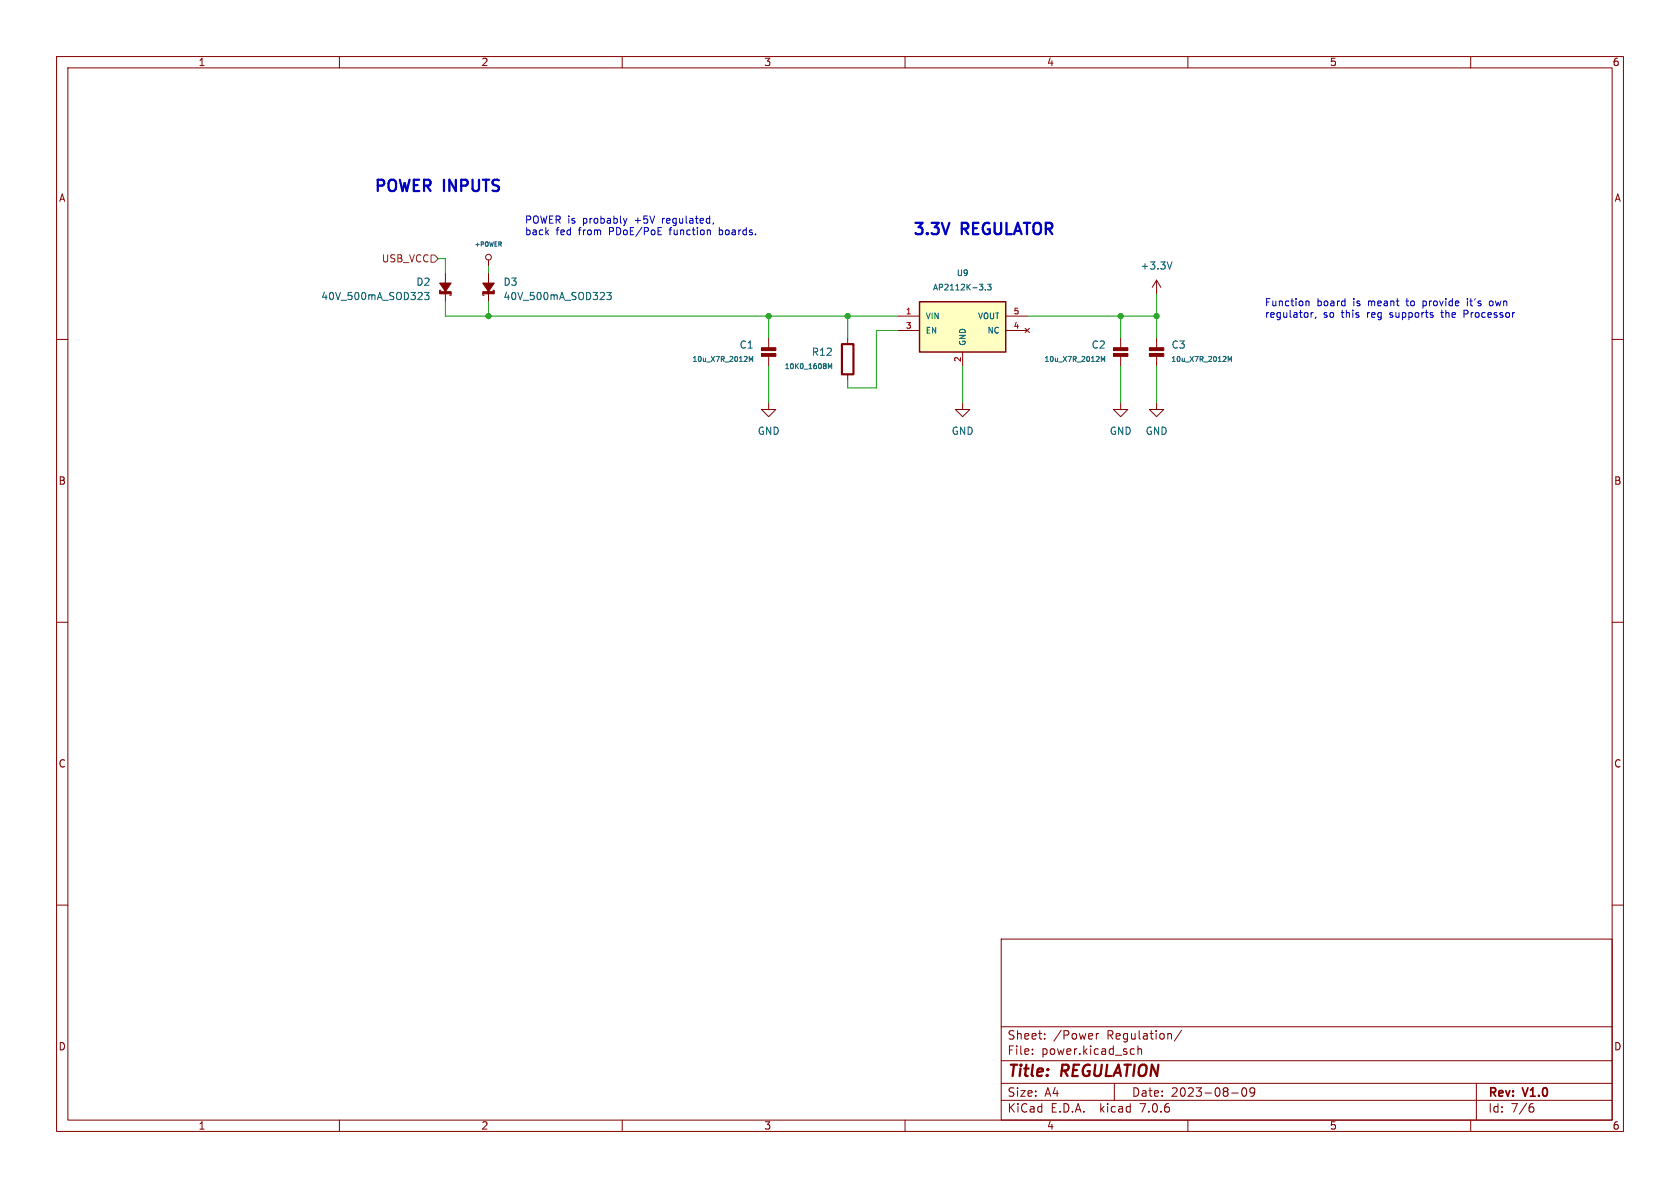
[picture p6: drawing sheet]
<svg xmlns="http://www.w3.org/2000/svg" width="297mm" height="210mm" viewBox="0 0 297 210" stroke-linecap="round" stroke-linejoin="round" font-family="sans-serif">
<g fill="none" stroke="#840000" stroke-width=".18">
<path d="M10 10h277v190h-277zM12 12h273v186h-273zM60 10v2M110 10v2M160 10v2M210 10v2M260 10v2M10 60h2M78 51.3h-.3v.3M78.7 48.3v1.7M78.7 51.6v1.7M79.8 51.9v.3h-.3"/>
<path d="M85.3 51.9v.3h.3M86.4 46v1M86.4 48.3v1.7M86.4 51.6v1.7M87.1 51.3h.3v.3M135.9 59.7v1.8M149.9 59.7v1.1M158.7 55.9h3.9M158.7 58.4h3.9M177.8 55.9h3.8M177.8 58.4h3.8M181.2 58l.8 .8"/>
<path d="M182 58l-.8 .8M198.1 59.7v1.8M204.5 49.5v2.6M204.5 59.7v1.8M204.5 49.5l-.8 1.3M204.5 49.5l.7 1.3M285 60h2M135.9 71.1v1.3h1.3l-1.3 1.3-1.3-1.3h1.3M135.9 63v1.8M149.9 66.2v1.1M170.2 71.1v1.3h1.2l-1.2 1.3-1.3-1.3h1.3M170.2 62.2v2.6"/>
<path d="M198.1 71.1v1.3h1.3l-1.3 1.3-1.3-1.3h1.3M198.1 63v1.8M204.5 71.1v1.3h1.2l-1.2 1.3-1.3-1.3h1.3M204.5 63v1.8M10 110h2M285 110h2M10 160h2M285 160h2M177 166h108v32h-108zM60 198v2M110 198v2M160 198v2"/>
<path d="M177 194.5h108M177 191.5h108M177 187.5h108M177 181.5h108M182.5 186.3v.1M182.5 185.5v.1M184.7 183.6v.1M184.7 182.8v.1M193.8 182.7v1M194.2 182.7l-.2 .1-.2 .2M197 191.5v3M200.1 185.4l.4 .1"/>
<path d="M200.5 186.3l-.4 .1M201.2 185.5l.2-.1 .3 .1 .1 .9M201.2 184.9v1.5M207 182.8l.1 .9M208.9 182.1l-1.3 2M210 198v2M217.7 193.2h1.2M219.7 192.4l.2-.1a.81 .81 0 0 1 .6 .6 .81 .81 0 0 1-.3 .8l-.2 .1a.81 .81 0 0 1-.3-1.4zM221.8 192.9l-.3 .3h-.3l-.2-.3 .1-.5 .4-.1 .2 .1a.99 .99 0 0 1-.3 1.4h-.3M260 198v2M261 191.5v6.5M270.6 195.7h.3l.3 .3-.1 .5-.5 .1"/>
<path d="M271 195.1l-.4 .1"/>
<circle cx="86.4" cy="45.5" r=".51"/>
</g>
<path d="M162.6 53.3h15.2v8.9h-15.2z" fill="#ffffc2" stroke="#ffffc2" stroke-width=".18"/>
<path d="M162.6 53.3h15.2v8.9h-15.2z" fill="none" stroke="#840000" stroke-width=".25"/>
<path d="M75.1 51.7h.7l-.4 .5 .4 .1v.5l-.2 .2-.5-.2M107.3 51.7h.8l-.5 .5 .4 .1v.5l-.2 .2-.5-.2M173.1 50.2h.7l-.4 .4M173.7 50.7l.1 .1-.1 .4M174.2 51.2v.1M174.6 50.2h.6l-.3 .4 .3 .1v.5l-.2 .1-.4-.1M207.2 46.3l-.4 1.3M132.5 63.9v-.9l.3 .6 .3-.6v.9M146.4 65.2v-.9l.3 .6 .3-.6v.9M194.7 63.9v-.9l.3 .6 .3-.6v.9M217.1 63.9v-.9l.3 .6 .3-.6v.9" fill="none" stroke="#006464" stroke-width=".18"/>
<g fill="#840000" stroke="#840000" stroke-width=".18">
<path d="M77.7 51.6h2.1v.3h-2.1z"/>
<path d="M77.7 50h2.1l-1.1 1.6z"/>
<path d="M85.3 51.6h2.1v.3h-2.1z"/>
<path d="M85.3 50h2.1l-1 1.6z"/>
<path d="M203.2 62.5h2.5v.5h-2.5z"/>
<path d="M203.2 61.5h2.5v.5h-2.5z"/>
<path d="M196.8 62.5h2.6v.5h-2.6z"/>
<path d="M196.8 61.5h2.6v.5h-2.6z"/>
<path d="M134.6 62.5h2.6v.5h-2.6z"/>
<path d="M134.6 61.5h2.6v.5h-2.6z"/>
</g>
<path d="M148.8 60.8h2.1v5.4h-2.1z" fill="none" stroke="#840000" stroke-width=".38"/>
<path d="M76.2 45.1h.6l.7 .6-.7 .7h-.6z" fill="none" stroke="#725600" stroke-width=".18"/>
<g fill="none" stroke="#0000c2" stroke-width=".18">
<path d="M110.8 38.6l-.3 .9M126.1 39.4l-.1 .2M116.3 41.5h.6M116.3 40.2h.6M125.5 40.7l.1 .8M127.2 40.2v1.3M127.2 41.4l.1 .1M127.3 40.6l-.1 .1M230.9 53.2v.9M230.9 53.3l.2-.1 .3 .1v.8M231.8 55.3v.8M232.1 55.3l-.3 .2"/>
<path d="M232.6 56l-.1 .3M251.6 53.2v1.3M251.6 54l.1 .1M251.7 53.2l-.1 .1M254.7 55.3h.5M254.9 54.8v1.2M258.8 55.5h.5M259.3 54.8h-.5v1.3M259.4 52.8v.1M259.4 53.2v.9M263.8 53.3l-.3-.1-.2 .3 .1 .4 .1 .2 .3-.1"/>
</g>
<g fill="none" stroke="#009600" stroke-width=".18">
<path d="M77.5 45.7h1.2v2.6M78.7 53.3v2.6h80M86.4 47v1.3M86.4 53.3v2.6M135.9 55.9v3.8M149.9 55.9v3.8M158.7 58.4h-3.8v10.2h-5v-1.3M181.6 55.9h22.9M198.1 55.9v3.8M204.5 52.1v7.6M135.9 64.8v6.3M170.2 64.8v6.3"/>
<path d="M198.1 64.8v6.3M204.5 64.8v6.3"/>
</g>
<g fill="#009600" stroke="#009600" stroke-width=".18">
<circle cx="135.9" cy="55.9" r=".46"/>
<circle cx="86.4" cy="55.9" r=".46"/>
<circle cx="204.5" cy="55.9" r=".46"/>
<circle cx="198.1" cy="55.9" r=".46"/>
<circle cx="149.9" cy="55.9" r=".46"/>
</g>
<g font-size="2.8" fill="#0000c2">
<text x="66" y="34">POWER</text>
<text x="78.6" y="34">INPUTS</text>
<text x="161.3" y="41.7">3.3V</text>
<text x="170.1" y="41.7">REGULATOR</text>
</g>
<g font-size="2.8" fill="#840000">
<text x="178" y="190.9">Title:</text>
<text x="187.7" y="190.9">REGULATION</text>
</g>
<g font-size="2.1" fill="#840000">
<text x="178" y="184">Sheet:</text>
<text x="186.2" y="184">/Power</text>
<text x="195.7" y="184">Regulation/</text>
<text x="178" y="186.7">File:</text>
<text x="184.1" y="186.7">power.kicad_sch</text>
<text x="178" y="196.9">KiCad</text>
<text x="178" y="194.1">Size:</text>
<text x="184.7" y="194.1">A4</text>
<text x="185.7" y="196.9">E.D.A.</text>
<text x="194.6" y="196.9">kicad</text>
<text x="200" y="194.1">Date:</text>
<text x="201.8" y="196.9">7.0.6</text>
<text x="207" y="194.1">2023-08-09</text>
<text x="263" y="194.3">Rev:</text>
<text x="263" y="196.9">Id:</text>
<text x="267.1" y="196.9">7/6</text>
<text x="269.4" y="194.3">V1.0</text>
</g>
<g font-size="1.8" fill="#840000">
<text x="35" y="11.9">1</text>
<text x="85" y="11.9">2</text>
<text x="135" y="11.9">3</text>
<text x="185" y="11.9">4</text>
<text x="235" y="11.9">5</text>
<text x="285" y="11.9">6</text>
<text x="10.3" y="35.9">A</text>
<text x="285.3" y="35.9">A</text>
<text x="10.3" y="85.9">B</text>
<text x="285.3" y="85.9">B</text>
<text x="10.3" y="135.9">C</text>
<text x="285.3" y="135.9">C</text>
<text x="10.3" y="185.9">D</text>
<text x="285.3" y="185.9">D</text>
<text x="35" y="199.9">1</text>
<text x="85" y="199.9">2</text>
<text x="135" y="199.9">3</text>
<text x="185" y="199.9">4</text>
<text x="235" y="199.9">5</text>
<text x="285" y="199.9">6</text>
</g>
<g font-size="1.8" fill="#0000c2">
<text x="92.7" y="39.6">POWER is</text>
<text x="92.7" y="41.7">back</text>
<text x="98.3" y="41.7">fed</text>
<text x="102.4" y="41.7">from</text>
<text x="103.2" y="39.6">probably</text>
<text x="108" y="41.7">PDoE/PoE</text>
<text x="112.5" y="39.6">+5V</text>
<text x="117.5" y="39.6">regulated,</text>
<text x="118.9" y="41.7">function</text>
<text x="127.8" y="41.7">boards.</text>
<text x="223.5" y="54.2">Function</text>
<text x="223.5" y="56.3">regulator,</text>
<text x="232.8" y="54.2">board</text>
<text x="233.9" y="56.3">so</text>
<text x="237.3" y="56.3">this</text>
<text x="239.3" y="54.2">is</text>
<text x="242" y="56.3">reg</text>
<text x="242.2" y="54.2">meant</text>
<text x="246.2" y="56.3">supports</text>
<text x="249.1" y="54.2">to</text>
<text x="252.2" y="54.2">provide</text>
<text x="255.5" y="56.3">the</text>
<text x="259.6" y="56.3">Processor</text>
<text x="260.2" y="54.2">it's</text>
<text x="264.4" y="54.2">own</text>
</g>
<text font-size="1.8" fill="#725600" x="67.4" y="46.6">USB_VCC</text>
<g font-size="1.8" fill="#006464">
<text x="201.5" y="47.9">+3.3V</text>
<text x="56.7" y="53.3">40V_500mA_SOD323</text>
<text x="73.5" y="50.7">D2</text>
<text x="88.9" y="50.7">D3</text>
<text x="88.9" y="53.3">40V_500mA_SOD323</text>
<text x="130.7" y="61.8">C1</text>
<text x="143.4" y="63.1">R12</text>
<text x="192.9" y="61.8">C2</text>
<text x="207" y="61.8">C3</text>
<text x="133.9" y="77.1">GND</text>
<text x="168.1" y="77.1">GND</text>
<text x="196.1" y="77.1">GND</text>
<text x="202.4" y="77.1">GND</text>
</g>
<g font-size="1.4" fill="#006464">
<text x="164.8" y="51.5">AP2112K-3.3</text>
<text x="169" y="49">U9</text>
<text x="163.6" y="56.6">VIN</text>
<text x="163.6" y="59.2">EN</text>
<text x="172.8" y="56.6">VOUT</text>
<text x="174.4" y="59.2">NC</text>
<text x="170.9" y="61.2" transform="rotate(-90 170.9 61.2)">GND</text>
</g>
<g font-size="1.4" fill="#a90000">
<text x="160" y="55.6">1</text>
<text x="160" y="58.2">3</text>
<text x="179.1" y="58.2">4</text>
<text x="179.1" y="55.6">5</text>
<text x="169.9" y="64.1" transform="rotate(-90 169.9 64.1)">2</text>
</g>
<g font-size="1.2" fill="#006464">
<text x="122.3" y="64.2">10u_X7R_2012M</text>
<text x="138.6" y="65.4">10K0_1608M</text>
<text x="184.5" y="64.2">10u_X7R_2012M</text>
<text x="206.9" y="64.2">10u_X7R_2012M</text>
</g>
<text font-size="1.1" fill="#006464" x="83.8" y="43.8">+POWER</text>
</svg>
